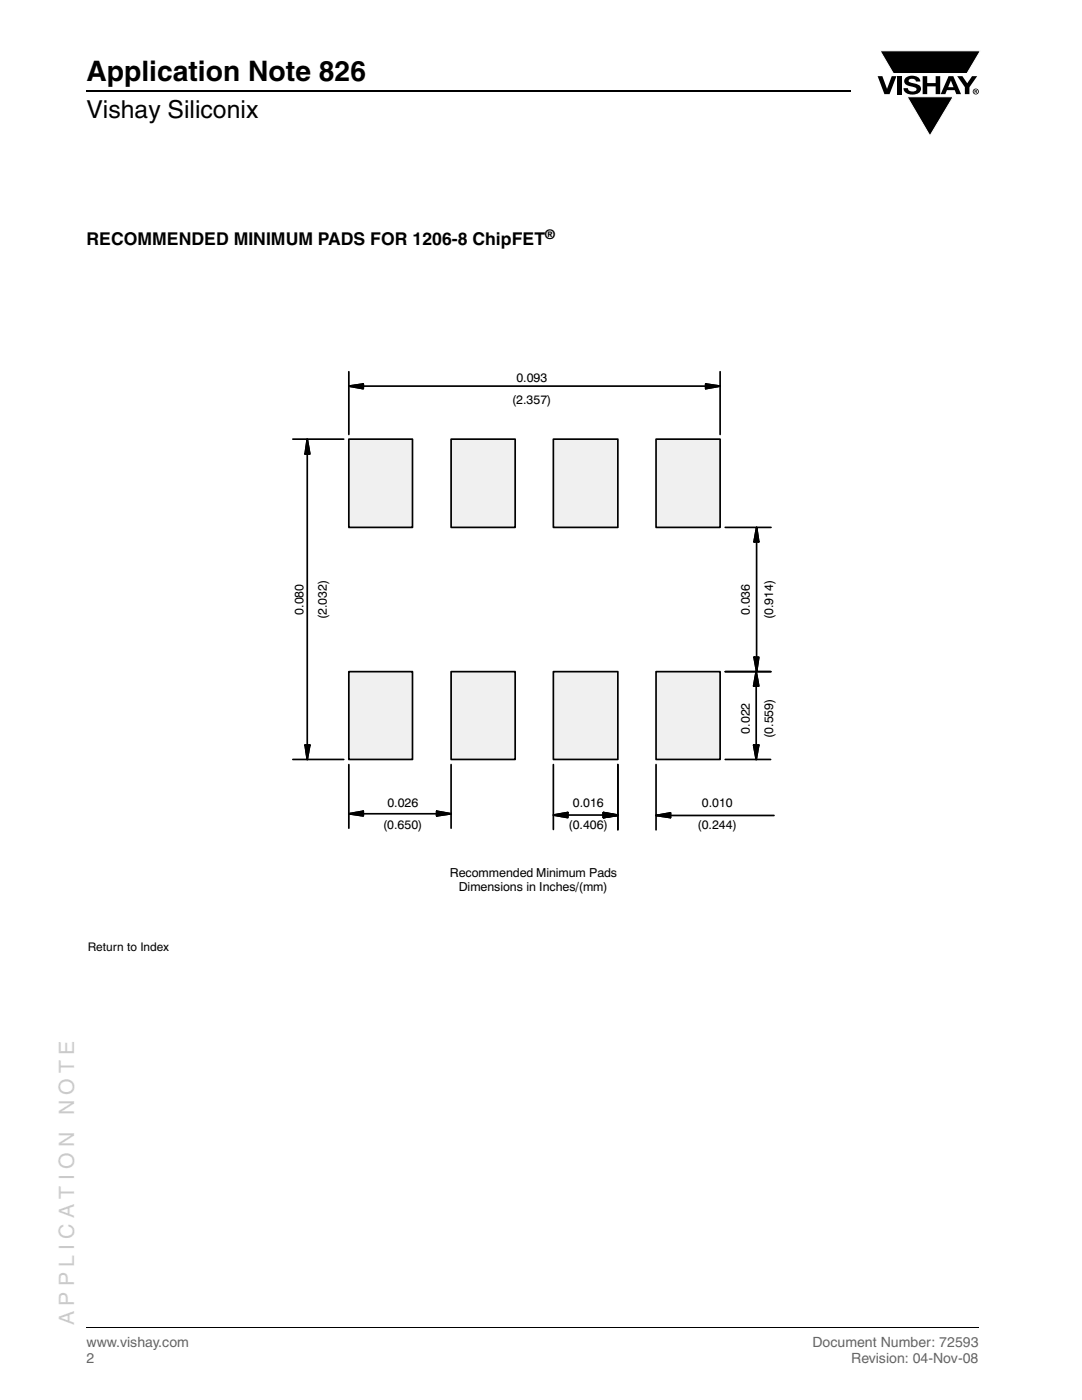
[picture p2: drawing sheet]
<svg xmlns="http://www.w3.org/2000/svg" width="216mm" height="279mm" viewBox="0 0 216 279" stroke-linecap="round" stroke-linejoin="round" font-family="sans-serif">
<g fill="#000">
<path d="M175.1 15.2h1l.9 2.5 .9-2.5h1l-1.4 3.6h-1zM175.6 10.1h20l-2.7 4.6h-14.6zM179 15.2h.9v3.6h-.9zM180.8 15.5a2.1 2.1 0 0 1 2.7 .3l.1 .5h-.8a.79 .79 0 0 0-.7-.6 .79 .79 0 0 0-.8 .4l.2 .3 1 .3a1.08 1.08 0 0 1 1.3 1 1.08 1.08 0 0 1-1.1 1.1 1.73 1.73 0 0 1-2.4-1.2h.9a.96 .96 0 0 0 .8 .7 .96 .96 0 0 0 .9-.5 1.31 1.31 0 0 0-1.2-.6 1.03 1.03 0 0 1-1.1-.5 1.03 1.03 0 0 1 .2-1.2zM184.1 15.2h.9v1.4h1.7v-1.4h.9v3.6h-.9v-1.6h-1.7v1.6h-.9zM181 19.3h9.2l-4.6 7.8zM191 15.2h1l1 1.4 1-1.4h1l-1.6 2.2v1.4h-.9v-1.4z"/>
<path d="M189.7 16.1l-.5 1.3h1.1zM189.3 15.2h.9l1.6 3.6h-1l-.3-.8h-1.5l-.4 .8h-.9z"/>
<path d="M194.6 18v.2h.2v-.1zM194.5 17.9l.4 .1 .1 .1-.2 .2 .2 .3-.3-.3-.1 .3h-.1zM194.2 18.3a.5 .5 0 0 0 1 0 .5 .5 0 0 0-1 0zM194.1 18.3a.6 .6 0 0 1 1.2 0 .6 .6 0 0 1-1.2 0z"/>
</g>
<path d="M175.6 10.1h20l-2.7 4.6h-14.6zM181 19.3h9.2l-4.6 7.8z" fill="none" stroke="#fff" stroke-width=".2"/>
<path d="M17.3 18.2h152.5" fill="none" stroke="#000" stroke-width=".36"/>
<path d="M17.3 265h178" fill="none" stroke="#000" stroke-width=".2"/>
<path d="M17.5 58.5h177.5v187.6h-177.5z" fill="#fff"/>
<path d="M69.6 134h12.7v17.6h-12.7z" fill="#f0f0f0"/>
<path d="M69.6 134h12.7v17.6h-12.7z" fill="none" stroke="#000" stroke-width=".34"/>
<path d="M69.6 87.6h12.7v17.7h-12.7z" fill="#f0f0f0"/>
<path d="M69.6 87.6h12.7v17.7h-12.7z" fill="none" stroke="#000" stroke-width=".34"/>
<path d="M90 134h12.8v17.6h-12.8z" fill="#f0f0f0"/>
<path d="M90 134h12.8v17.6h-12.8z" fill="none" stroke="#000" stroke-width=".34"/>
<path d="M90 87.6h12.8v17.7h-12.8z" fill="#f0f0f0"/>
<path d="M90 87.6h12.8v17.7h-12.8z" fill="none" stroke="#000" stroke-width=".34"/>
<path d="M110.4 134h12.9v17.6h-12.9z" fill="#f0f0f0"/>
<path d="M110.4 134h12.9v17.6h-12.9z" fill="none" stroke="#000" stroke-width=".34"/>
<path d="M110.4 87.6h12.9v17.7h-12.9z" fill="#f0f0f0"/>
<path d="M110.4 87.6h12.9v17.7h-12.9z" fill="none" stroke="#000" stroke-width=".34"/>
<path d="M130.9 134h12.8v17.6h-12.8z" fill="#f0f0f0"/>
<path d="M130.9 134h12.8v17.6h-12.8z" fill="none" stroke="#000" stroke-width=".34"/>
<path d="M130.9 87.6h12.8v17.7h-12.8z" fill="#f0f0f0"/>
<g fill="none" stroke="#000" stroke-width=".34">
<path d="M69.6 77.1l2.9-.5v1zM69.6 74.2v12.5M72.5 77.1h68.3M140.8 76.6l2.9 .5-2.9 .5zM143.7 74.2v12.5M58.4 87.6h10.2M61.3 87.6l.5 3h-.9zM61.3 90.6v58.1M130.9 87.6h12.8v17.7h-12.8zM144.7 105.3h9.2M151 108.1v23.1M151 105.3l.4 2.8h-.9z"/>
<path d="M144.7 134h9.2M150.5 131.2h.9l-.4 2.8zM150.9 134l.5 2.9h-1zM150.9 136.9v11.8M58.4 151.6h10.2M60.9 148.7h.9l-.5 2.9zM69.6 152.6v12.7M90 152.6v12.7M110.4 152.6v12.9M123.3 152.6v13M130.9 152.6v13M144.7 151.6h9.1"/>
<path d="M150.4 148.7h1l-.5 2.9zM69.6 162.4l2.9-.5v.9zM72.5 162.4h14.6M87.1 161.9l2.9 .5-2.9 .4zM110.4 162.7l2.9-.5v1zM113.3 162.7h7.1M120.4 162.2l2.9 .5-2.9 .5zM130.9 162.7l2.9-.5v1zM133.8 162.7h20.6"/>
</g>
<g fill="#000" stroke="#000" stroke-width=".34">
<path d="M69.6 77.1l2.9-.5v1zM140.8 76.6l2.9 .5-2.9 .5zM61.3 87.6l.5 3h-.9zM151 105.3l.4 2.8h-.9zM150.9 134l.5 2.9h-1zM150.5 131.2h.9l-.4 2.8zM60.9 148.7h.9l-.5 2.9zM150.4 148.7h1l-.5 2.9zM69.6 162.4l2.9-.5v.9zM87.1 161.9l2.9 .5-2.9 .4zM110.4 162.7l2.9-.5v1zM120.4 162.2l2.9 .5-2.9 .5z"/>
<path d="M130.9 162.7l2.9-.5v1z"/>
</g>
<g fill="#fff">
<path d="M32.7 179.9h24.9v4.6h-24.9z"/>
<path d="M32.7 179.8h25v.2h-25z"/>
<path d="M57.6 179.9h.1v4.7h-.1z"/>
<path d="M32.6 184.4h25v.2h-25z"/>
<path d="M32.6 179.8h.2v4.7h-.2z"/>
</g>
<text font-size="5.6" x="17.3" y="16.1">Application Note 826</text>
<text font-size="4.9" x="17.3" y="23.6">Vishay Siliconix</text>
<g font-size="4.2" fill="#ccc">
<text x="14.8" y="222.6" transform="rotate(-90 14.8 222.6)">N O T E</text>
<text x="14.8" y="264.5" transform="rotate(-90 14.8 264.5)">A P P L I C A T I O N</text>
</g>
<text font-size="3.5" x="17.3" y="48.8">RECOMMENDED MINIMUM PADS FOR 1206-8 ChipFET</text>
<g font-size="2.8" fill="#656565">
<text x="17.3" y="268.9">www.vishay.com</text>
<text x="162.1" y="268.9">Document Number: 72593</text>
<text x="17.3" y="272.1">2</text>
<text x="169.8" y="272.1">Revision: 04-Nov-08</text>
</g>
<text font-size="2.6" x="108.8" y="47.8">®</text>
<g font-size="2.5">
<text x="103.1" y="76.2">0.093</text>
<text x="102.2" y="80.6">(2.357)</text>
<text x="60.5" y="122.7" transform="rotate(-90 60.5 122.7)">0.080</text>
<text x="65.2" y="123.5" transform="rotate(-90 65.2 123.5)">(2.032)</text>
<text x="149.6" y="122.7" transform="rotate(-90 149.6 122.7)">0.036</text>
<text x="154.3" y="123.5" transform="rotate(-90 154.3 123.5)">(0.914)</text>
<text x="149.6" y="146.4" transform="rotate(-90 149.6 146.4)">0.022</text>
<text x="154.3" y="147.2" transform="rotate(-90 154.3 147.2)">(0.559)</text>
<text x="77.3" y="161.1">0.026</text>
<text x="114.3" y="161.1">0.016</text>
<text x="140.1" y="161.1">0.010</text>
<text x="76.5" y="165.5">(0.650)</text>
<text x="113.5" y="165.5">(0.406)</text>
<text x="139.2" y="165.5">(0.244)</text>
<text x="89.8" y="175.1">Recommended Minimum Pads</text>
<text x="91.5" y="177.8">Dimensions in Inches/(mm)</text>
</g>
<text font-size="2.4" x="17.5" y="189.7">Return to Index</text>
</svg>
